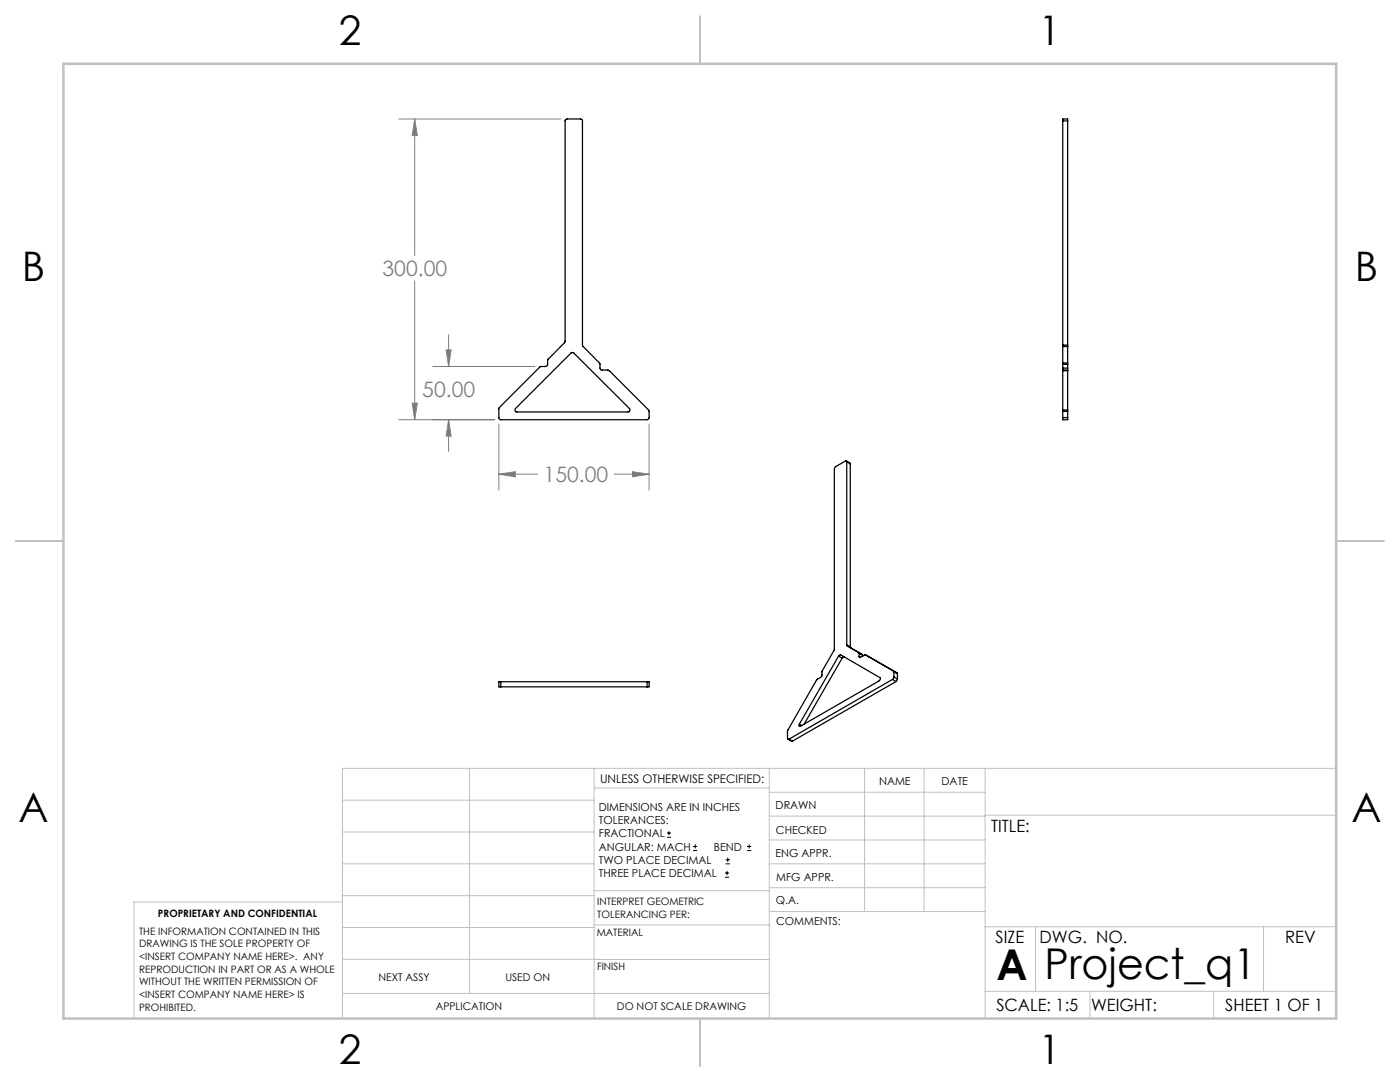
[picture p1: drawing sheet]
<svg xmlns="http://www.w3.org/2000/svg" width="279mm" height="216mm" viewBox="0 0 279 216" stroke-linecap="round" stroke-linejoin="round" font-family="sans-serif">
<g fill="none" stroke="#000" stroke-width=".2">
<path d="M133.1 167.1h.8M133.1 166.2h.8M133.5 165.8v.9M138.3 169.7h.8M138.3 168.9h.8M138.7 168.5v.8M144.7 175h.8M144.7 174.2h.8M144.8 172.4h.9M144.8 171.6h.9M145.1 173.8v.8M145.2 171.1v.9"/>
<path d="M149.1 169.7h.8M149.1 168.9h.8M149.5 168.5v.8"/>
</g>
<g fill="none" stroke="#808080" stroke-width=".2">
<path d="M79.6 23.7h32.3M82.8 23.7l.5 3.4h-1zM82.8 23.7v27.3M82.8 56v27.7M86.4 73.1h20.4M89 69.8h1l-.5 3.3zM89.5 66.8v6.3M79.6 83.7h19.1M82.3 80.4h1l-.5 3.3zM89.5 83.7l.5 3.3h-1zM89.5 83.7v6.4M99.6 94.6l3.2-.5v1z"/>
<path d="M99.6 84.6v13.2M99.6 94.6h7.7M122.6 94.6h6.9M126.2 94.1l3.3 .5-3.3 .5zM129.5 84.6v13.2"/>
</g>
<g fill="none" stroke="#c0c0c0" stroke-width=".2">
<path d="M68.3 159.7h50.3M93.7 153.3v44.9M118.6 153.3v49.9M118.6 157.2h34.9M153.5 153.3v49.9M153.5 158.1h43.1M172.5 153.3v28.6M184.4 153.3v28.6M196.6 153.3v49.9M266.7 153.3h-198.4v49.9M68.3 178.7h50.3M68.3 172.4h50.3"/>
<path d="M68.3 166h50.3M68.3 180h-41.6v23.2M118.6 177.7h35M153.5 167.6h43.1M153.5 162.8h43.1M153.5 172.4h43.1M153.5 177.1h43.1M196.6 162.7h70.1M68.3 198.2h85.2M68.3 191.4l85.2 .1M68.3 185.1h50.3M118.6 184.6h35"/>
<path d="M153.6 181.9h43M196.6 197.8h70.1M196.6 184.9h70.1M206.7 184.9v12.9M217.5 197.8v5.4M242.2 197.8v5.4M252.2 184.9v12.9"/>
</g>
<path d="M139.7 3.2v9.5M3.1 107.9h9.6M266.7 107.9h9.5M139.7 203.2v9.6" fill="none" stroke="#c0c0c0" stroke-width=".25"/>
<path d="M12.7 12.7h254v190.5h-254z" fill="none" stroke="#c0c0c0" stroke-width=".5"/>
<path d="M82.8 23.7l.5 3.4h-1zM82.3 80.4h1l-.5 3.3zM99.6 94.6l3.2-.5v1zM126.2 94.1l3.3 .5-3.3 .5zM89.5 83.7l.5 3.3h-1zM89 69.8h1l-.5 3.3z" fill="#808080"/>
<g fill="none" stroke="#000" stroke-width=".25">
<path d="M112.8 23.9l.3-.2h2.8l.3 .3 .1 45 3.4 3.5v.9l.3 .4 1.5 .1 8 8v1.5l-.2 .3h-29.4l-.3-.2v-2.1l8.2-8.3h1.1l.3-.1 .1-1.3 3.4-3.4zM212.1 24.1v-.4h1v.4M212.1 24.1v44.8M212.1 24.1h1M213.1 24.1v44.8M212.1 73.8v.2M212.1 73.4v.4M212.1 72.4v.3M212.1 68.9v.2M212.1 73.8h1M212.1 69.1v3.3M212.1 72.7v.7"/>
<path d="M212.1 74v7.8M212.1 74h1M212.1 73.4h1M212.1 72.4h1M212.1 72.7h1M212.1 69.1h1M212.1 68.9h1M213.1 73.8v.2M213.1 73.4v.4M213.1 72.4v.3M213.1 68.9v.2M213.1 69.1v3.3"/>
<path d="M213.1 72.7v.7M213.1 74v7.8M102.9 81.5l11.2-11.2h.3l11.2 11.2a.4 .4 0 0 1 .1 .5 .4 .4 0 0 1-.4 .2h-22.1a.4 .4 0 0 1-.4-.2 .4 .4 0 0 1 .1-.5zM168.9 92l.8 .6M169 92.1l-.2-.1-2 1.1-.3 .5v36l-2.4 4.3-.1 1.1-1.1 .7-5.7 10v1.7l.2 .1M169 92.1v36.6M169 92.1l.7 .5M169.7 92.6v36.5M212.1 83.3v.4h1v-.4M212.1 81.8v.3M212.1 82.1h1M212.1 83.3h1"/>
<path d="M212.1 82.1v1.2M212.1 81.8h1M213.1 81.8v.3M213.1 82.1v1.2M99.9 136h-.3v1.1h.3M99.9 136v1.1M99.9 136h29.3M99.9 137.1h29.3M129.2 136h.3v1.1h-.3M129.2 136v1.1M167.4 130.9l.4-.2 7.8 4.5a.45 .45 0 0 1-.2 .7l-15.7 9h-.2v-.4M167.4 130.9l-7.9 13.6"/>
<path d="M167.4 130.9l.7 .4M168.1 131.3l-7.6 13.2M168.5 131.1l-.4 .2M169 128.7l.1 .2M169 128.7l.7 .4M169.1 128.9l2.3 1.3M169.1 128.9l.7 .4M169.7 129.1l.1 .2M169.8 129.3l2.3 1.3M171.4 130.2v.2M171.4 130.2l.7 .4M171.4 131l.2 .2h.1"/>
<path d="M171.4 130.4v.6M171.4 130.4l.8 .4M171.4 131l.3 .2M172.1 130.6l.1 .2M172.2 130.8v.1M172.8 130.7l-1.1 .5M172.8 130.7l5.5 3.2M172.8 130.7l6.2 3.6M178.1 135.6l-20.7 11.9M178.1 135.6l.7 .4M178.3 133.9l.1 .2M178.3 133.9l.7 .4"/>
<path d="M178.4 135.1l-.3 .5M178.4 134.1v1M178.4 135.1l.7 .4M178.4 134.1l.7 .4M178.8 136l-20.6 11.9M179 134.3l.1 .2M179.1 135.5l-.3 .5M179.1 134.5v1M157.3 147.5l.7 .4h.2M157.4 147.5l.8 .4M159.5 144.5l.5 .3"/>
</g>
<g font-size="8.5">
<text x="198.9" y="195.5">A</text>
<text x="208.5" y="195.4">Project_q1</text>
</g>
<g font-size="8.1">
<text x="67.6" y="8.9">2</text>
<text x="207.3" y="8.9">1</text>
<text x="4.4" y="56.2">B</text>
<text x="270.4" y="56.2">B</text>
<text x="3.7" y="164.1">A</text>
<text x="269.7" y="164.1">A</text>
<text x="67.6" y="212.4">2</text>
<text x="207.3" y="212.4">1</text>
</g>
<g font-size="4.2" fill="#808080">
<text x="76.3" y="55.1">300.00</text>
<text x="84.3" y="79.3">50.00</text>
<text x="108.5" y="96.2">150.00</text>
</g>
<g font-size="3.4">
<text x="197.8" y="166">TITLE:</text>
<text x="198.7" y="188.1">SIZE</text>
<text x="207.5" y="188.1">DWG. NO.</text>
<text x="256.5" y="188.2">REV</text>
<text x="198.8" y="201.7">SCALE: 1:5</text>
<text x="217.7" y="201.8">WEIGHT:</text>
<text x="244.5" y="201.7">SHEET 1 OF 1</text>
</g>
<text font-size="2.4" x="119.8" y="156.2">UNLESS OTHERWISE SPECIFIED:</text>
<g font-size="2.2">
<text x="119.5" y="161.8">DIMENSIONS ARE IN INCHES</text>
<text x="154.8" y="161.4">DRAWN</text>
<text x="175.4" y="156.6">NAME</text>
<text x="187.9" y="156.7">DATE</text>
<text x="119.5" y="164.4">TOLERANCES:</text>
<text x="119.5" y="167.1">FRACTIONAL</text>
<text x="154.9" y="166.3">CHECKED</text>
<text x="119.5" y="169.7">ANGULAR: MACH</text>
<text x="119.5" y="172.4">TWO PLACE DECIMAL</text>
<text x="142.5" y="169.7">BEND</text>
<text x="154.8" y="171">ENG APPR.</text>
<text x="119.5" y="175">THREE PLACE DECIMAL</text>
<text x="154.9" y="175.7">MFG APPR.</text>
<text x="154.9" y="180.4">Q.A.</text>
<text x="154.9" y="184.6">COMMENTS:</text>
</g>
<g font-size="2.1">
<text x="75.5" y="195.7">NEXT ASSY</text>
<text x="100.9" y="195.7">USED ON</text>
<text x="86.9" y="201.5">APPLICATION</text>
<text x="123.1" y="201.6">DO NOT SCALE DRAWING</text>
</g>
<g font-size="2">
<text x="31.5" y="182.9">PROPRIETARY AND CONFIDENTIAL</text>
<text x="119.2" y="180.6">INTERPRET GEOMETRIC</text>
<text x="119.2" y="183.1">TOLERANCING PER:</text>
<text x="27.8" y="186.5">THE INFORMATION CONTAINED IN THIS</text>
<text x="27.8" y="189">DRAWING IS THE SOLE PROPERTY OF</text>
<text x="27.8" y="191.6">&lt;INSERT COMPANY NAME HERE&gt;. ANY</text>
<text x="119.1" y="186.7">MATERIAL</text>
<text x="27.8" y="194.1">REPRODUCTION IN PART OR AS A WHOLE</text>
<text x="27.8" y="196.6">WITHOUT THE WRITTEN PERMISSION OF</text>
<text x="119.1" y="193.5">FINISH</text>
<text x="27.8" y="199.1">&lt;INSERT COMPANY NAME HERE&gt; IS</text>
<text x="27.8" y="201.7">PROHIBITED.</text>
</g>
</svg>
